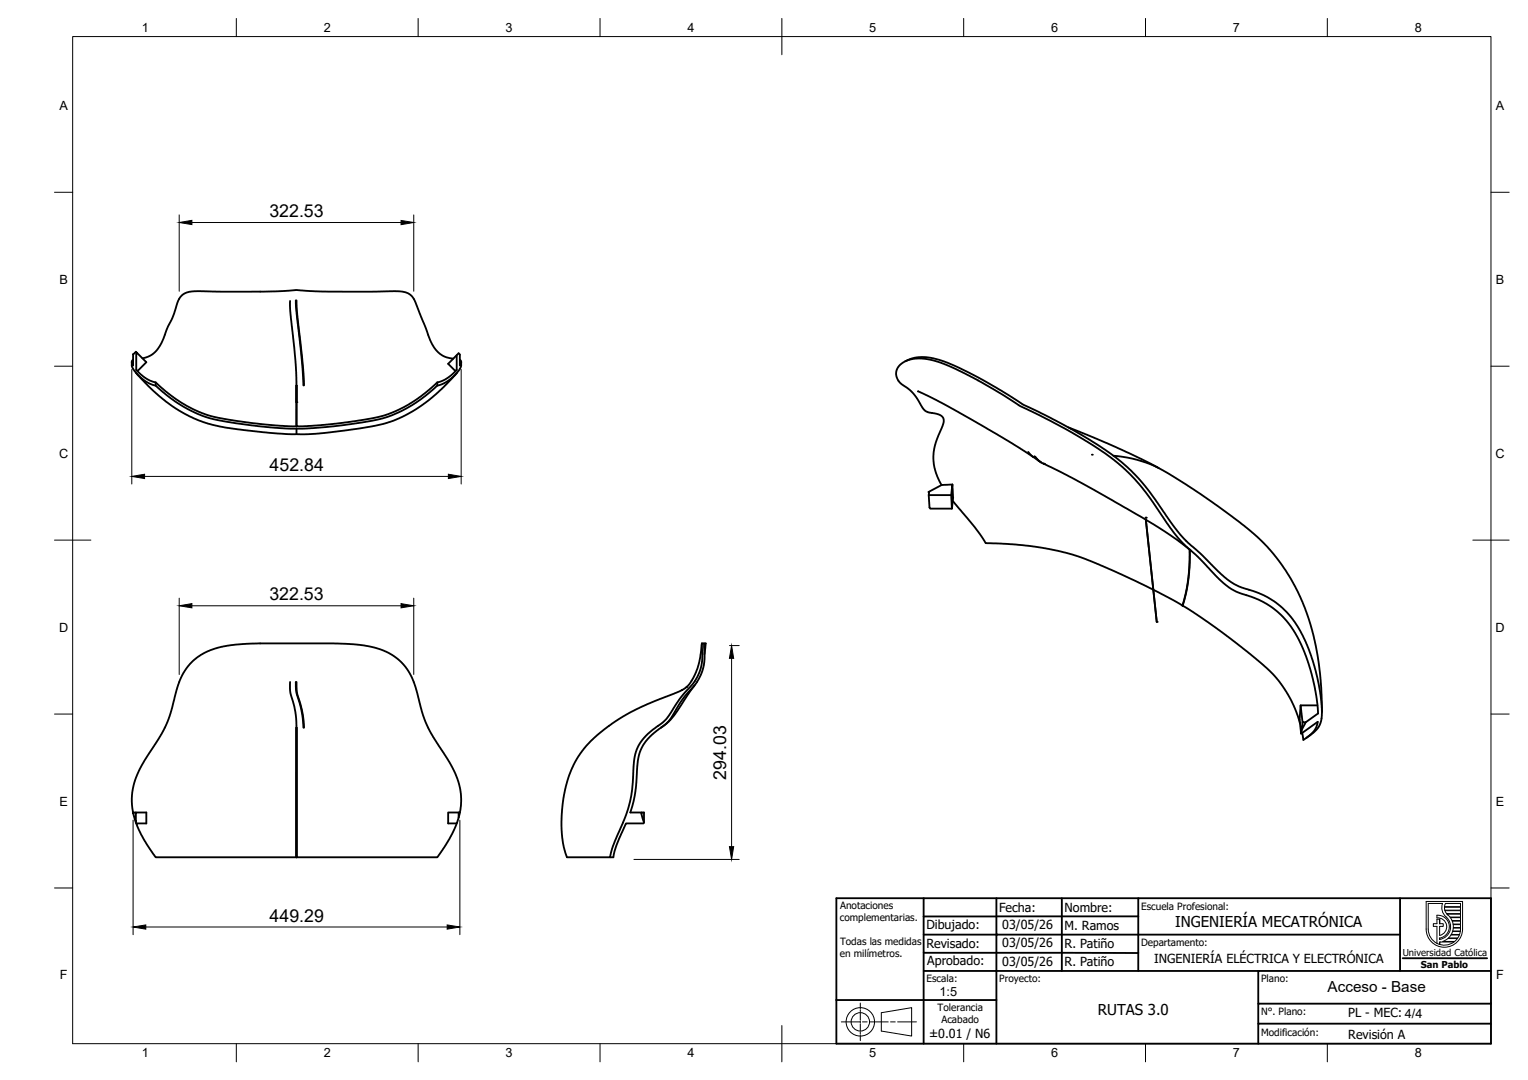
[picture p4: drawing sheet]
<svg xmlns="http://www.w3.org/2000/svg" width="420mm" height="297mm" viewBox="0 0 420 297" stroke-linecap="round" stroke-linejoin="round" font-family="sans-serif">
<!-- layer: Visible -->
<g fill="none" stroke="#000" stroke-width=".51">
<path d="M36.2 99.5l.1 1.4 1.1 1.6 2.1 2 2.3 1.3a4.2 4.2 0 0 1 2.7 1.8l3.5 2.7 2.5 1.6 3.7 1.9 3.3 1.2 4.9 1 8.5 1.2 6.2 .6 4.4 .1M37.5 96.8l-.1-.1-.8 .7v3.1l-.4-.9 .4-.6M39.2 98.5l1.4-.3 1.3-.7 2-2.2 1-2.1 1.1-2.9 1.4-2.8 1.6-4.7 .7-1.3 1.4-.9 1.1-.4 1.9-.1 18.4 .1 9.2-.4 8.4 .4 18.7-.1 1.9 .1 1.4 .4 1.2 .9 .8 1.3 4.2 10.8 1 1.9 1.3 1.5 1.1 .8 1.3 .5 1.6 .3M79.8 82.8v3l1.5 13.6 .2 6.6M81.3 82.6l1.8 18.1 .3 5.3M81.5 82.6l.1 3 1.4 12.2 .6 8.2M125.6 97.7v4M126.4 99l.4 .4-.4 1.1v-3l-.1-.1a.48 .48 0 0 0-.7 .3l-2.4 2.4 2 2M126.8 99.5l-.2 1.6-.9 1.4-2.5 2.2-2 1.1a3.8 3.8 0 0 0-2.5 1.6l-2.9 2.4-3.9 2.5-3.9 1.8-2.8 1-5.5 1.1-8 1-6.7 .6-3.5 .1M248.9 99.4l2.6-1 3.1-.2 3.6 .8 3.6 1.3 7.6 3.7 5.8 3.4 6 3.8 10.2 5.1 10.6 6.2 5.4 3.8 4.9 4.5 3.8 4.4 5.5 8 2.9 3.8 11.2 10.9 3.7 2.8 2 .9 3.2 .9 2.9 1.2 2.7 1.6 2.5 1.9 1.7 1.8 1.7 2.2 2.7 4.9 2.1 5.3 1.7 6.5 .8 6.2-.1 3.9-.4 1.4-.7 1-1.1 1.2-1.9 1.4M37.5 101.7v-4.9l2.7 2.8-2.4 2.5M37.5 102.7l4.5 4.6 3.8 3.3 5.1 3.3 4.9 2.2 4.8 1.2 4.9 .8 10.7 1.1 6.5 .3 6.5-.4 9.8-1.3 6.4-1.2 2.9-.9 3.8-1.8 4.8-3.1 4.4-3.7 4.2-4.4"/>
<path d="M37.5 101.8l1.8 1.7 1.6 1a7.3 7.3 0 0 1 4 2.5l3.4 2.7 2.8 1.8 3.6 1.8 3.3 1.2 4.6 .9 6.9 1 7.8 .7 4.2 .1M42.8 105.2v.9M81.5 106v4.6zM81.5 106l.1 11.2M81.5 117.9v1.5M120.2 105.2v.9M125.5 101.8l-2 1.8-2.2 1.3a4 4 0 0 0-2.4 1.6l-3.3 2.6-3.4 2.3-3.4 1.7-3.3 1.2-4.8 1-6.3 1-6.1 .6-6.2 .3a.42 .42 0 0 1-.6 0 .42 .42 0 0 1 .1-.6l-.1-10.6M252.4 107.6l4.9 2.4 9.7 5.3 11.3 6.6 5.8 3.8M293.8 117.5l13.2 5.5 6.8 3.2 4.8 2.6M255.4 135.6l-.1-.3h.2l-.1 .9M258.9 133.4l-3.6 1.9M261.6 136.2h-6.2l.2 3.4 .2 .3h5.9"/>
<path d="M261.9 133.3l-3 .1-1.4-3-.7-2.8-.2-2 .3-2.2 .8-2.7 1.7-4.1 .1-1.1-.2-.6-1.1-.9-2.8-.6-1.1-.5-3.1-4.6-1.6-1.5-1.9-1.3-.7-.8-.4-.9-.2-1.6 .6-1.3 1-1 1.8-.9 2.8-.4 3.3 .4 3.6 1.1 4.7 2.1 9.1 5 7.3 4.6 5.1 2.3 9 4.9 9.2 5.7 4.7 3.7 3.1 3 2.5 2.9 9.6 13.5 2.2 2.4 4.2 3.7 5.1 5.5 2.7 2.2 1.7 1 6.4 2.4 2.9 1.6 3.3 2.6 2.5 2.8 2.4 4 2 4.7 1.4 4.5 1.3 6 .5 5-3.4 2.5M261.9 133.3l.2 3.6-.4 3-.1-3.7zM262 137.8l5.9 7.1 3.2 4.5 5.8 .2 6.8 .6 4.7 .8 6.2 1.4 3.6 1.2 5 2.1 13.9 6.5M282.7 124.3l1.4 1.4M284.1 125.7l1.7 1.2M284.5 125.5l1.3 1.4M284.7 125.6l1.6 1.6M285.8 126.9l.5 .3M286.3 127.2l11 5.6 16.9 9.6 7.7 4.8 5.6 4.3M306.2 125.3l4.5 .7 4.6 1.3 2.9 1.2 4.2 2.4 7.8 5 10.6 7.7 5 4.2 4.5 4.7 3.2 4.4 2.7 4.5 2.5 5.5 1.7 5 1.4 5.8 .8 4.9 .7 6.3 .2 6.9M315.1 142.9l3 28.1-3-28.1M327.1 151.1l-.3 7.8-.6 3.4-1 4.3"/>
<path d="M327.2 151.2l-.4 7.7-.6 3.9-1 3.8M193 177l-.5 4a13.5 13.5 0 0 1-3.6 7.8l-.1 .2M193.6 177h-.6l.1 3.7-.3 2.7-.5 1.7-1.2 2.3-3.7 4.2-4.1 6.1-1.1 1-4 3.1-1.6 1.7-1.3 2.1-.9 3-.6 8.6-.6 3.4-1.3 4.3-3.3 7.7-.8 3.2h-11.8a25.8 25.8 0 0 1-1.5-12.9l.9-5.9 1.7-5.2 2-3.9 1.5-2.1 2-2.1 4.8-4 5.7-3.7 4.8-2.3 8.9-3.5 2.1-1.3M193.7 180l.4-3h-.5l.1 4-.3 2.5-.7 2.2-1.1 1.9-4 4.8-3.6 5.9-5.2 4.3-1.8 2.1-.9 1.7-.7 3-.8 8.8-1.3 5.3h3.1M317.1 162.2l8 4.3M325.2 166.6l4.6 2.9 6.4 4.5 7.5 5.9 5.5 4.7 2.6 2.9 2.4 3.6 1.9 3.8 1.4 4.1M79.8 187.6v2.7l1.5 5.8 .2 4M81.3 187.6l.2 2.8 1.3 4.4 .6 5.3M81.5 187.6l.1 2.8 1.4 4.8 .6 4.9M191 188.5l-5.6 8.2-1.6 1.9-2 1.5M357.6 194l.6 4.7h.8M359 198.7l-1 1.8"/>
<path d="M362.3 194h-4.7l-.2 4 .4 3.8 .4-3.1M81.5 200.1v35.7M81.5 200.1l.1 35.7h37a1.99 1.99 0 0 0 2.6-1.4l2.3-3.6 2.1-4.3M81.5 200.1l.1 35.7M358.1 201.6l.2 1.4a.29 .29 0 0 0 .1 .5 .29 .29 0 0 0 .4-.3l1.6-1.2 .9-1 .6-1 .4-1.5-4.5 3.3M36.6 223.5l-.3-2.2v-2.5l.4-2.9 .7-2 1.8-3.9 4.9-7.6 1.6-2.9 1.2-3.3 2.5-8.9 1.9-3.5 1.7-2 1.5-1.2 2-1.2 2.2-.9 4.8-1.1 7.5-.4h20.8l7.1 .4 3.4 .5 2.8 .9 2.1 1 2.3 1.5 2 2.1 1.7 2.8 1.1 2.8 1.7 6.5 1.4 3.9 1.7 3.3 4.4 6.9 1.7 3.1 1 3 .5 2.4 .1 3.2-.4 2.2M36.7 223.8l.7 2.4v-2.7h2.8v3h-2.7l1.8 4 2.9 4.5a1.34 1.34 0 0 0 1.8 .8h37.5M36.7 223.5v.3v-.3h.7M37.4 226.2l.1 .3M126.1 223.5v1.4l-.5 1.6h-2.4v-3h3.2M126.4 223.5l-.3 1.4M177.1 226.2l-.7-2.4v-.3h.7l-.1 3h-4.9l-2.6 6-.8 3.3h-.9"/>
</g>
<g fill="#000">
<circle cx="81.5" cy="110.6" r=".25"/>
<circle cx="286.9" cy="127.5" r=".25"/>
<circle cx="287.1" cy="127.6" r=".25"/>
<circle cx="300.2" cy="125.1" r=".25"/>
<circle cx="315" cy="142.4" r=".25"/>
<circle cx="318.1" cy="171" r=".25"/>
</g>
<!-- layer: BORDER -->
<g fill="none" stroke="#000" stroke-width=".27">
<path d="M20 10.1h390v276.9h-390zM65 5.1v5M115 5.1v5M165 5.1v5M215 5.1v10M265 5.1v5M315 5.1v5M365 5.1v5M15 52.9h5M410 52.9h5M15 100.7h5M410 100.7h5"/>
<path d="M15 148.6h10M405 148.6h10M15 196.4h5M410 196.4h5M15 244.2h5M410 244.2h5M65 287v5M115 287v5M165 287v5M215 282.1v9.9M265 287v5M315 287v5"/>
<path d="M365 287v5"/>
</g>
<!-- layer: Title (ISO) -->
<g fill="none" stroke="#000" stroke-width=".51">
<path d="M230 247h180v40h-180zM254 252.1v14.9h20v-9.9h-20M254 252.1h20M254 247v5.1M274 252h39M274 252.1v5h111M274 247v5.1M292 247v20M313 247v20M385 247v20M230 275h44M254 262.1h59"/>
<path d="M254 267v20M346 267h-72v20M385.7 263.6h23.2M410 276h-64v5.5M410 267h-64v9M409.9 281.5h-63.9v5.5"/>
</g>
<circle cx="274" cy="257.1" r=".25" fill="#000"/>
<g fill="none" stroke="#000" stroke-width=".27">
<path d="M236.6 275.9v1.6M236.6 277.7v.5M236.6 278.5v2.1M242.3 278.5l8.4-1.4v7.9l-8.4-1.4zM231.4 281.1h5.1M236.6 280.8v.5M236.6 281.6v2M236.6 283.9v.5M236.6 284.6v1.6M237.2 281.1h1.2M239.1 281.1h5.1M244.9 281.1h1.3"/>
<path d="M246.8 281.1h5.2"/>
<circle cx="236.6" cy="281" r="3.9"/>
<circle cx="236.6" cy="281" r="2.53"/>
</g>
<!-- layer: TITLEBLOCK -->
<g fill="none" stroke="#000" stroke-width=".27">
<path d="M392.2 247.9h10v7.6a5 5 0 0 1-5 5 5 5 0 0 1-5-5zM395.1 252.5v-.8a3.2 3.2 0 0 1 3.4 2.8 3.2 3.2 0 0 1-2.6 3.5M395.1 252.5a2.44 2.44 0 0 1 2.7 2 2.44 2.44 0 0 1-1.9 2.8M395.9 257.3v-2.5h1v-.8h-1v-1.2h-.8v1.2h-1v.8h1v4.7M395.9 259.1v.7M396.7 258.9l1.4-.8h2.7l-.8 .8zM397.2 249.5h4.4v.8h-4.3zM397.2 249.4l.3-.9h4.1v.9h-4.4M397.3 250.5l.5 .8h3.8v-.8h-4.3M397.6 252.2a3.5 3.5 0 0 1 1.2 3.7 3.5 3.5 0 0 1-2.9 2.5v-.4M397.6 252.2l-1-1.4-.1-1.2 .2-1.1h-4v7a4.4 4.4 0 0 0 2.5 4 4.4 4.4 0 0 0 4.6-.4h-3.9M397.9 251.4h3.7v.8h-2.9l-.6-.6"/>
<path d="M398.8 252.4h2.8v.8h-2.3zM399 257.2h2.3l-.4 .8h-2.6zM399.3 253.3l2.3 .1v.8l-2-.1zM399.4 256.2h2.1l-.2 .8h-2.2zM399.6 254.3h2v.8h-2zM401.6 256.1v-.8h-2l-.1 .8h2.1"/>
</g>
<path d="M395.9 252.8v1.2M395.9 258v.4M395.9 259.1v.7M397.9 251.4l.2 .2" fill="none" stroke="#000" stroke-width=".36"/>
<!-- layer: FD_Dimensions -->
<g fill="none" stroke="#000" stroke-width=".27">
<path d="M49.3 59.1v21M113.8 59.1v21M52.8 61.2h57.5M36.2 101.6v31.5M126.8 101.6v31.5M39.8 131h83.5M49.3 164.5v21M52.8 166.6h57.5M113.8 164.5v21M200.6 177.6h2.7M201.2 181.1v51.8M36.6 225.6v31.5"/>
<path d="M126.4 225.6v31.5M174.3 236.4h29M40.1 255h82.9"/>
</g>
<path d="M49.3 61.2l3.5-.6v1.2zM110.3 60.6l3.5 .6-3.5 .6zM36.2 131l3.6-.6v1.2zM123.3 130.4l3.5 .6-3.5 .6zM49.3 166.6l3.5-.6v1.2zM110.3 166l3.5 .6-3.5 .6zM201.2 177.6l.5 3.5h-1.1zM200.6 232.9h1.1l-.5 3.5zM36.6 255l3.5-.6v1.2zM123 254.4l3.4 .6-3.4 .6z" fill="#000" stroke="#000" stroke-width=".27"/>
<g font-size="4.9">
<text x="74.1" y="59.7">322.53</text>
<text x="74.1" y="129.6">452.84</text>
<text x="74.1" y="165.1">322.53</text>
<text x="199.7" y="214.4" transform="rotate(-90 199.7 214.4)">294.03</text>
<text x="74.1" y="253.5">449.29</text>
</g>
<text font-size="4.2" x="365.1" y="272.9">Acceso - Base</text>
<g font-size="4.1">
<text x="323.2" y="255.1">INGENIERÍA MECATRÓNICA</text>
<text x="301.9" y="279.1">RUTAS 3.0</text>
</g>
<g font-size="3.5">
<text x="39" y="8.8">1</text>
<text x="89" y="8.8">2</text>
<text x="139" y="8.8">3</text>
<text x="189" y="8.8">4</text>
<text x="239" y="8.8">5</text>
<text x="289" y="8.8">6</text>
<text x="339" y="8.8">7</text>
<text x="389" y="8.8">8</text>
<text x="16.3" y="30.2">A</text>
<text x="411.3" y="30.2">A</text>
<text x="16.3" y="78">B</text>
<text x="411.3" y="78">B</text>
<text x="16.2" y="125.9">C</text>
<text x="411.2" y="125.9">C</text>
<text x="16.2" y="173.7">D</text>
<text x="411.2" y="173.7">D</text>
<text x="16.3" y="221.6">E</text>
<text x="411.3" y="221.6">E</text>
<text x="16.4" y="269.4">F</text>
<text x="411.4" y="269.4">F</text>
<text x="258.3" y="273.9">1:5</text>
<text x="39" y="290.8">1</text>
<text x="89" y="290.8">2</text>
<text x="139" y="290.8">3</text>
<text x="189" y="290.8">4</text>
<text x="239" y="290.8">5</text>
<text x="289" y="290.8">6</text>
<text x="339" y="290.8">7</text>
<text x="389" y="290.8">8</text>
</g>
<g font-size="3.4">
<text x="274.7" y="250.8">Fecha:</text>
<text x="292.7" y="250.8">Nombre:</text>
<text x="254.7" y="255.5">Dibujado:</text>
<text x="275.6" y="255.6">03/05/26</text>
<text x="292.7" y="255.9">M. Ramos</text>
<text x="254.7" y="260.8">Revisado:</text>
<text x="275.6" y="260.6">03/05/26</text>
<text x="292.7" y="260.8">R. Patiño</text>
<text x="255" y="265.5">Aprobado:</text>
<text x="275.6" y="265.6">03/05/26</text>
<text x="292.7" y="265.8">R. Patiño</text>
<text x="317.4" y="264.7">INGENIERÍA ELÉCTRICA Y ELECTRÓNICA</text>
<text x="370.7" y="279.8">PL - MEC: 4/4</text>
<text x="255.5" y="285.5">±0.01 / N6</text>
<text x="370.7" y="285.7">Revisión A</text>
</g>
<g font-size="2.8">
<text x="231" y="250.1">Anotaciones</text>
<text x="313.8" y="250.2">Escuela Profesional:</text>
<text x="230.9" y="253.4">complementarias.</text>
<text x="230.9" y="263.2">en milímetros.</text>
<text x="231" y="259.9">Todas las medidas</text>
<text x="313.8" y="260.1">Departamento:</text>
<text x="254.8" y="270.1">Escala:</text>
<text x="274.8" y="270.1">Proyecto:</text>
<text x="346.8" y="270.1">Plano:</text>
<text x="257.8" y="278.1">Tolerancia</text>
<text x="258.8" y="281.4">Acabado</text>
<text x="346.8" y="279.1">N°. Plano:</text>
<text x="346.8" y="284.8">Modificación:</text>
</g>
<g font-size="2.6">
<text x="385.7" y="263">Universidad Católica</text>
<text x="390.7" y="266.2">San Pablo</text>
</g>
</svg>
